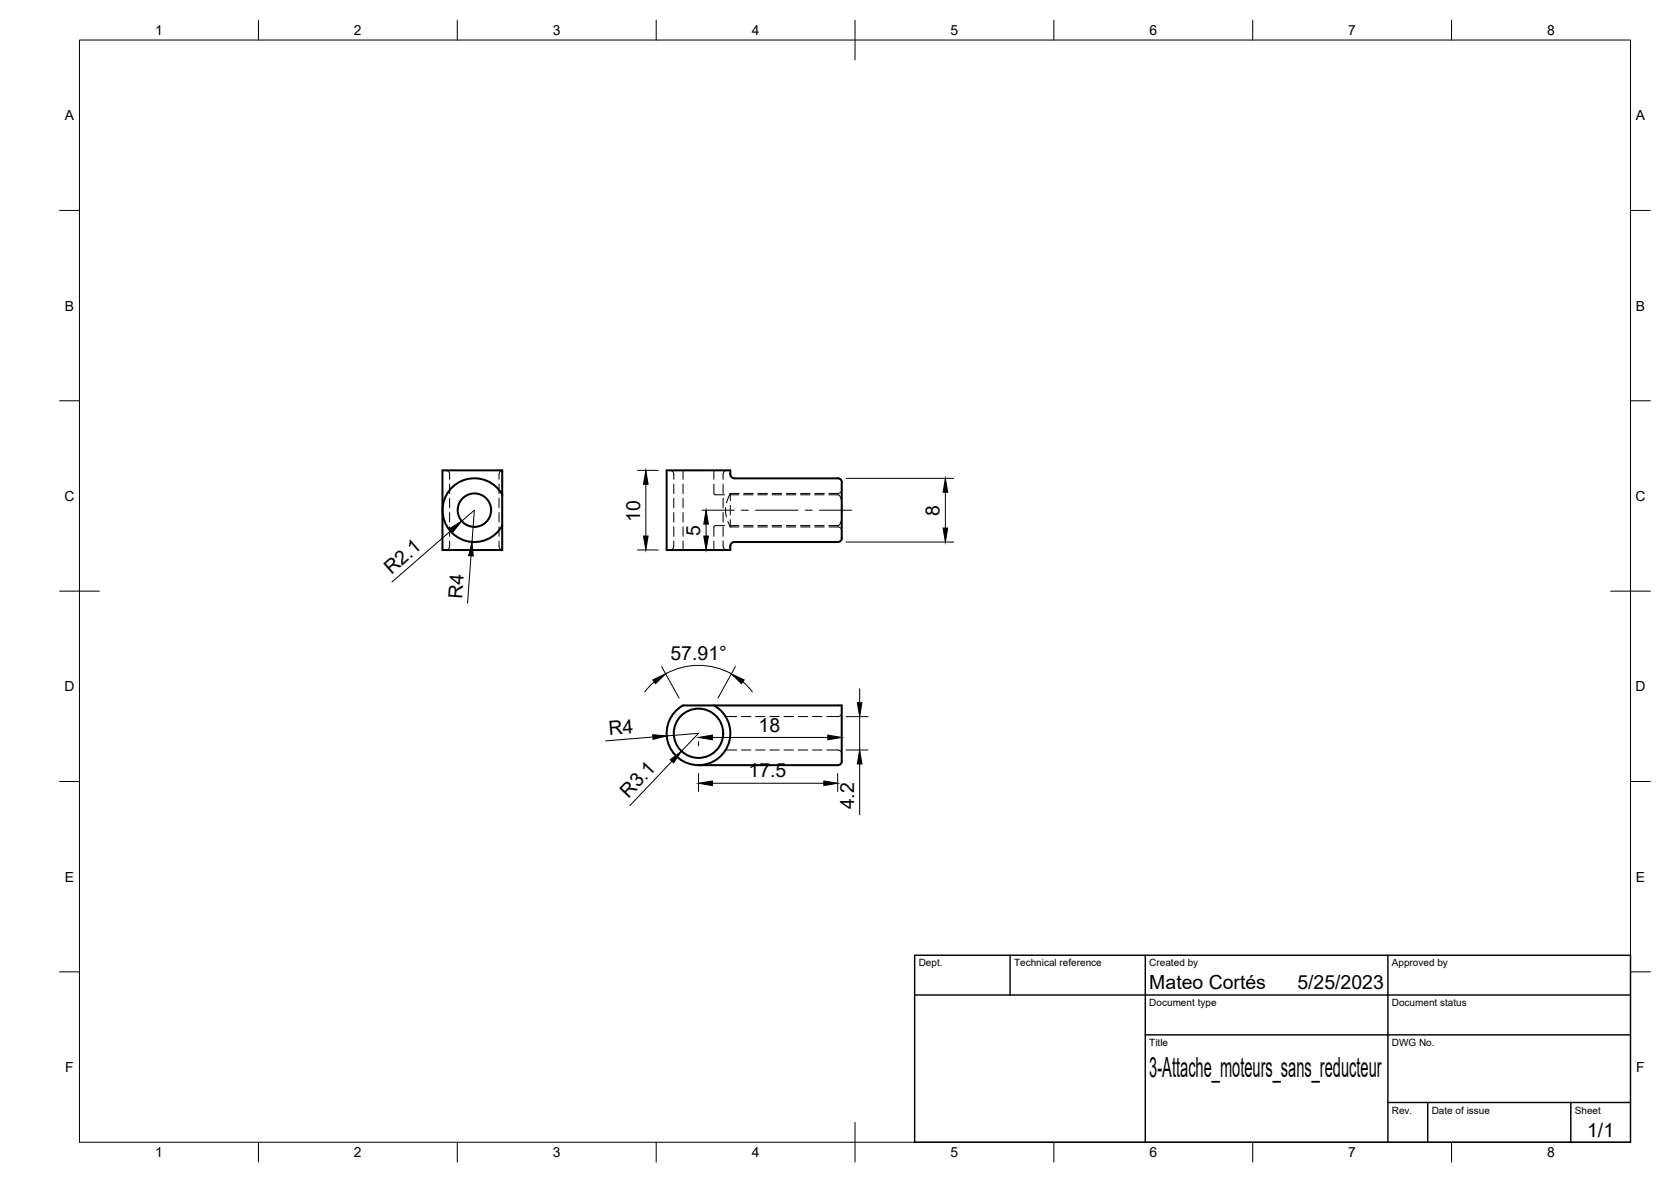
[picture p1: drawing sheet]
<svg xmlns="http://www.w3.org/2000/svg" width="420mm" height="297mm" viewBox="0 0 420 297" stroke-linecap="round" stroke-linejoin="round" font-family="sans-serif">
<!-- layer: Hidden -->
<g fill="none" stroke="#000" stroke-width=".25">
<path d="M112.1 118.2a1 1 0 0 1 1 1v1.3M126.3 118.2l-.7 .6-.1 1.7M168.4 118.2a1 1 0 0 1 1 1v1.3M171.7 118.2v2.3M173.9 118.2h3.4M179.5 118.2v2.2M182.8 118.2a1 1 0 0 0-1 1v1.3M113.1 136v1.2a1 1 0 0 1-1 1M113.1 121.7v2.3M113.1 125.2v2.4M113.1 128.8v2.4M113.1 132.4v2.4"/>
<path d="M125.5 136l.1 1.6 .7 .6M125.5 121.7v2.3M125.5 125.2v2.4M125.5 128.8v2.4M125.5 132.4v2.4M169.4 136v1.2a1 1 0 0 1-1 1M169.4 121.7v2.3M169.4 125.2v2.4M169.4 128.8v2.4M169.4 132.4v2.4M171.7 121.7v2.3M171.7 125.2v2.4"/>
<path d="M171.7 128.8v2.4M171.7 132.4v2.4M171.7 136v2.2M173.9 138.2h3.4M179.5 121.6l.1 2.6 2.6 .1M179.5 136v2.2M181.8 136v1.2a1 1 0 0 0 1 1M181.8 121.7v2.3M181.8 125.2v2.4M181.8 128.8v2.4M181.8 132.4v2.4M182.2 132.1l-2.5 .1-.2 .3v2.3"/>
<path d="M182.5 127.6l.1 2.3M183 131l.6 1.4M183.4 132.1h2.4M183.4 124.3h2.4M183.6 124l-.9 2.4M183.6 124h2.2M183.6 132.4h2.2M183.6 124v1.8M183.6 127v2.4M183.6 130.6v1.8M187 132.1h2.4M187 124.3h2.4"/>
<path d="M187 124h2.4M187 132.4h2.4M190.5 132.1h2.4M190.5 124.3h2.4M190.6 124h2.4M190.6 132.4h2.4M194.1 132.1h2.4M194.1 124.3h2.4M194.2 124h2.3M194.2 132.4h2.3M197.7 132.1h2.4M197.7 124.3h2.4"/>
<path d="M197.7 124h2.4M197.7 132.4h2.4M201.3 132.1h2.3M201.3 124.3h2.3M201.3 124h2.4M201.3 132.4h2.4M204.9 132.1h2.3M204.9 124.3h2.3M204.9 124h2.4M204.9 132.4h2.4M208.4 124.3l2.5 .1 .4 .4 .2 .7M208.4 132.4h2.3a1 1 0 0 1 .9 1"/>
<path d="M211.5 130.9l-.2 .7-.4 .4-2.5 .1M211.6 126.7v3.1M211.6 123a.97 .97 0 0 1-.9 1h-2.3M211.6 179.1a.97 .97 0 0 1-.9 1h-2.8M182.4 180.1h2.8M182.4 188.5h2.8M186.4 180.1h2.4M186.4 188.5h2.4M190 180.1h2.4M190 188.5h2.4M193.6 180.1h2.3M193.6 188.5h2.3"/>
<path d="M197.1 180.1h2.4M197.1 188.5h2.4M200.7 180.1h2.4M200.7 188.5h2.4M204.3 180.1h2.4M204.3 188.5h2.4M207.9 188.5h2.8a1 1 0 0 1 .9 1"/>
</g>
<!-- layer: Visible -->
<g fill="none" stroke="#000" stroke-width=".51">
<path d="M111.3 118.2h15v20h-15zM167.6 118.2h16v1a1.04 1.04 0 0 0 1 1h26.1a1.48 1.48 0 0 1 .9 1.9v12.2a1.84 1.84 0 0 1-.5 1.8l-26.5 .1a1.01 1.01 0 0 0-1 1v1h-16zM126.3 124.3a8 8 0 0 0-12.1-2.3 8 8 0 0 0 0 12.4 8 8 0 0 0 12.1-2.3M179.5 177.3a8 8 0 0 1 2.3 12.1 8 8 0 0 1-12.3 0 8 8 0 0 1 2.2-12.1h39.9v13a1.86 1.86 0 0 1-.5 1.9l-35.5 .1"/>
<circle cx="119.3" cy="128.2" r="4.2"/>
<circle cx="175.6" cy="184.3" r="6.2"/>
</g>
<!-- layer: BORDER -->
<g fill="none" stroke="#000" stroke-width=".25">
<path d="M20 10.1h390v276.9h-390zM65 5.1v5M115 5.1v5M165 5.1v5M215 5.1v10M265 5.1v5M315 5.1v5M365 5.1v5M15 52.9h5M410 52.9h5M15 100.7h5M410 100.7h5"/>
<path d="M15 148.6h10M405 148.6h10M15 196.4h5M410 196.4h5M15 244.2h5M410 244.2h5M65 287v5M115 287v5M165 287v5M215 282.1v9.9M265 287v5M315 287v5"/>
<path d="M365 287v5"/>
</g>
<!-- layer: TITLEBLOCK -->
<path d="M230 240.1h180v46.9h-180zM230 250h180M254 240.1v9.9M288 240.1v46.9M349 240.1v46.9M288 260.1h122M349 277.1h61M359 277.1v9.9M395 277.1v9.9" fill="none" stroke="#000" stroke-width=".36"/>
<!-- layer: FD_Dimensions -->
<g fill="none" stroke="#000" stroke-width=".25">
<path d="M160.3 118.2h5.2M113.5 133.3l-14.9 13M116.1 131l3.2-2.8-.6 8M118.4 139.7l-.8 11.9M160.3 138.2h5.2M162.4 121.7v13M177.5 131.7v3M212.7 120.2h27.1M212.7 136.2h27.1M237.7 123.7v9M164.5 171.3l-2.4 2.6M166.3 167.5l4.5 7.9"/>
<path d="M167.4 169.3a17.1 17.1 0 0 1 16.5 0M184.9 167.5l-4.4 7.9M186.8 171.3l2.4 2.6M216.2 173.1v3.5M164.2 185.2l-11.9 1M167.7 184.9l7.9-.6-4.2 4.5M169 191.3l-10.6 11.1M175.6 186.4v1M175.6 194.4v4.5M179.1 196.8h28M179.1 185.3h29M210.6 194.4v4.5"/>
<path d="M212.7 180.1h5.5M212.7 188.5h5.5M216.2 180.1v8.4M216.2 192v12.8"/>
</g>
<g fill="#000" stroke="#000" stroke-width=".25">
<path d="M113.1 132.8l3-1.8-2.2 2.7zM118.7 136.2l.3 3.5-1.2-.1zM161.8 134.7h1.2l-.6 3.5zM162.4 118.2l.6 3.5h-1.2zM177.5 128.2l.6 3.5h-1.1zM177 134.7h1.1l-.6 3.5zM237.7 120.2l.6 3.5h-1.2zM237.1 132.7h1.2l-.6 3.5zM164.1 170.9l3.3-1.6-2.6 2.5zM183.9 169.3l3.2 1.6-.7 .9zM215.6 176.6h1.1l-.5 3.5zM164.1 184.6l3.6 .3-3.5 .9z"/>
<path d="M168.5 190.9l2.9-2.1-2 2.9zM175.6 196.8l3.5-.5v1.1zM175.6 185.3l3.5-.6v1.2zM207.1 196.3l3.5 .5-3.5 .6zM208.1 184.7l3.5 .6-3.5 .6zM216.2 188.5l.5 3.5h-1.1z"/>
</g>
<!-- layer: Smart Centers -->
<path d="M176.5 128.2h8.1M186.4 128.2h1.8M189.9 128.2h10.8M202.5 128.2h1.7M206 128.2h8.1" fill="none" stroke="#000" stroke-width=".25"/>
<text font-size="7" x="289" y="270.6">3-Attache_moteurs_sans_reducteur</text>
<g font-size="4.9">
<text x="160.9" y="131.1" transform="rotate(-90 160.9 131.1)">10</text>
<text x="236.2" y="129.6" transform="rotate(-90 236.2 129.6)">8</text>
<text x="176.1" y="134.6" transform="rotate(-90 176.1 134.6)">5</text>
<text x="98.4" y="144.6" transform="rotate(-41 98.4 144.6)">R2.1</text>
<text x="116.2" y="150.5" transform="rotate(-86 116.2 150.5)">R4</text>
<text x="168.6" y="165.7">57.91°</text>
<text x="153.2" y="184.7" transform="rotate(-5 153.2 184.7)">R4</text>
<text x="190.8" y="183.9">18</text>
<text x="188.2" y="195.4">17.5</text>
<text x="158" y="200.7" transform="rotate(-47 158 200.7)">R3.1</text>
<text x="214.8" y="203.4" transform="rotate(-90 214.8 203.4)">4.2</text>
<text x="289" y="248.5">Mateo Cortés</text>
<text x="326.2" y="248.5">5/25/2023</text>
<text x="399.1" y="285.7">1/1</text>
</g>
<g font-size="3.5">
<text x="39" y="8.8">1</text>
<text x="89" y="8.8">2</text>
<text x="139" y="8.8">3</text>
<text x="189" y="8.8">4</text>
<text x="239" y="8.8">5</text>
<text x="289" y="8.8">6</text>
<text x="339" y="8.8">7</text>
<text x="389" y="8.8">8</text>
<text x="16.3" y="30.2">A</text>
<text x="411.3" y="30.2">A</text>
<text x="16.3" y="78">B</text>
<text x="411.3" y="78">B</text>
<text x="16.2" y="125.9">C</text>
<text x="411.2" y="125.9">C</text>
<text x="16.2" y="173.7">D</text>
<text x="411.2" y="173.7">D</text>
<text x="16.3" y="221.6">E</text>
<text x="411.3" y="221.6">E</text>
<text x="16.4" y="269.4">F</text>
<text x="411.4" y="269.4">F</text>
<text x="39" y="290.8">1</text>
<text x="89" y="290.8">2</text>
<text x="139" y="290.8">3</text>
<text x="189" y="290.8">4</text>
<text x="239" y="290.8">5</text>
<text x="289" y="290.8">6</text>
<text x="339" y="290.8">7</text>
<text x="389" y="290.8">8</text>
</g>
<g font-size="2.5">
<text x="231" y="242.9">Dept.</text>
<text x="255" y="242.9">Technical reference</text>
<text x="289" y="242.9">Created by</text>
<text x="350" y="242.9">Approved by</text>
<text x="289" y="252.8">Document type</text>
<text x="350" y="252.8">Document status</text>
<text x="289" y="262.9">Title</text>
<text x="350" y="262.9">DWG No.</text>
<text x="350" y="279.9">Rev.</text>
<text x="360" y="279.9">Date of issue</text>
<text x="396" y="279.9">Sheet</text>
</g>
</svg>
